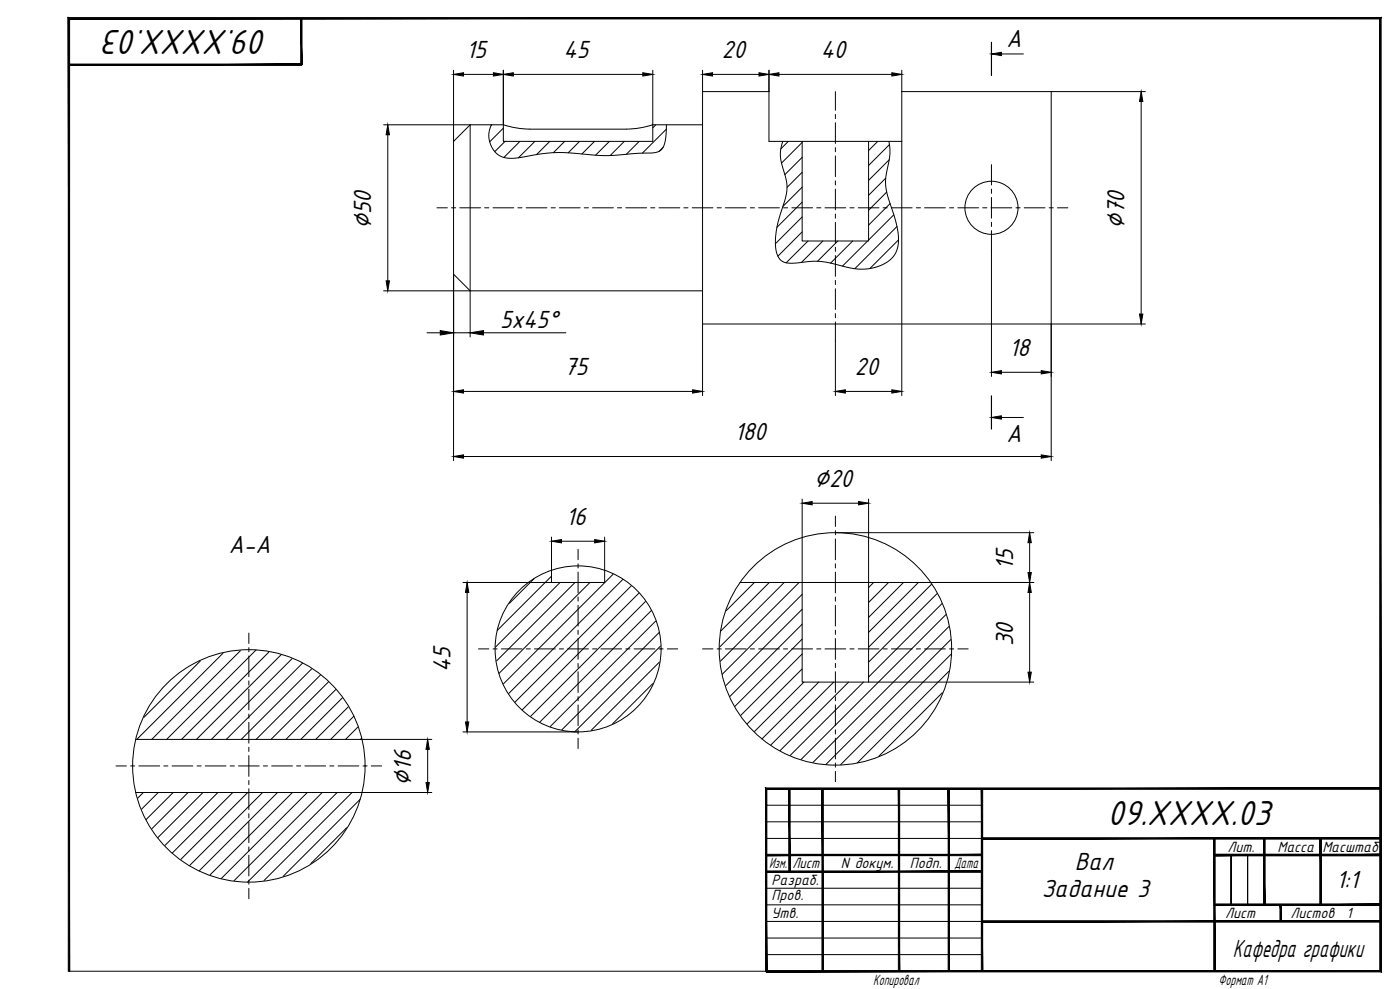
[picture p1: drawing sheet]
<svg xmlns="http://www.w3.org/2000/svg" width="841mm" height="594mm" viewBox="0 0 841 594" stroke-linecap="round" stroke-linejoin="round" font-family="sans-serif">
<!-- layer: 0 -->
<g fill="#000" stroke="#000" stroke-width=".6">
<path d="M181 11v28v-28zM181 11v28z"/>
<path d="M41 38v1l140-1zM41 39l140-1v1z"/>
<path d="M570 474v109v-109zM570 474v109z"/>
<path d="M460 513v1l130-1zM460 514l130-1v1z"/>
<path d="M590 503v1l239-1zM590 504l239-1v1z"/>
<path d="M730 513v1l99-1zM730 514l99-1v1z"/>
<path d="M730 513v1l99-1zM730 514l99-1v1z"/>
<path d="M729 504l1 79v-79zM729 504l1 79h-1z"/>
<path d="M759 504l1 40v-40zM759 504l1 40h-1z"/>
<path d="M759 504l1 40v-40zM759 504l1 40h-1z"/>
<path d="M793 504l1 40v-40zM793 504l1 40h-1z"/>
<path d="M793 504l1 40v-40zM793 504l1 40h-1z"/>
<path d="M460 523v1l130-1zM460 524l130-1v1z"/>
<path d="M474 474v50h1zM474 474h1v50z"/>
<path d="M590 553v1l239-1zM590 554l239-1v1z"/>
<path d="M730 543v1l99-1zM730 544l99-1v1z"/>
<path d="M730 543v1l99-1zM730 544l99-1v1z"/>
<path d="M769 544l1 9v-9zM769 544l1 9h-1z"/>
<path d="M769 544l1 9v-9zM769 544l1 9h-1z"/>
<path d="M41 11v572h1zM41 11h1v572zM41 11h1h788zM42 11h788h-1zM830 11h-1l1 573zM829 11l1 573-1-1zM460 584h370l-1-1zM460 583h369l-369 1z"/>
<path d="M460 473v110h1zM460 473l1 1v109zM460 473l1 1 368-1zM461 474l368-1v1z"/>
<path d="M494 474v109h1zM494 474h1v109z"/>
<path d="M540 474v109zM540 474v109z"/>
<path d="M590 474v109zM590 474v109z"/>
</g>
<path d="M460 484h130M460 494h130M460 504h130M460 534h130M460 544h130M460 553h130M740 544v-30v30M749 544v-30v30M460 563h130M460 573h130M41 583h419" fill="none" stroke="#000" stroke-width=".6"/>
<g fill="none" stroke="#000" stroke-width=".6">
<path d="M422 55h40v30h80v-30h89v140h-209zM282 75l-10 10v80l10 10M282 75h20M282 75v100M302 75v10h90v-10M302 75l8 2 7 1h59l9-1 7-2M392 75h30M482 85v60h40v-60M282 175h140M331 343v7h32v-7M445 350h77M482 350v60h40v-60h37"/>
<path d="M82 444h135M82 476h135"/>
<circle cx="596" cy="125" r="16"/>
<circle cx="347" cy="390" r="50"/>
<circle cx="502" cy="390" r="70"/>
<circle cx="149" cy="460" r="70"/>
</g>
<g fill="none" stroke="#000" stroke-width=".6">
<path d="M295 75a14 14 0 0 0 2 15 14 14 0 0 0 15 5 105 105 0 0 1 34-3l9 1a200 200 0 0 0 33-1h2a8 8 0 0 0 10-9v-8M295 75h.1M302 77l-8 8M394 75l-2 2M400 78l-14 14M303 85l-6 6M312 85l-9 10M321 85l-10 10M330 85l-8 8M339 85l-7 7M348 85l-7 7M357 85l-7 7"/>
<path d="M366 85l-8 8M375 85l-8 8M384 85l-8 8M398 89l-2 2M470 85a22 22 0 0 0 0 16l1 3a28 28 0 0 1-1 22 41 41 0 0 0-3 28 9 9 0 0 0 11 4 55 55 0 0 1 31 3 27 27 0 0 0 28-8 25 25 0 0 0 1-21 79 79 0 0 1-6-23l3-16-1-8M474 85l-5 4M482 86l-13 12M482 95l-11 10M527 85l-5 5M534 96l-12 12M534 87l-12 12M482 103l-9 10"/>
<path d="M482 112l-12 12M532 107l-10 10M533 115l-11 11M482 121l-15 16M482 130l-16 16M482 139l-15 15M535 122l-13 13M537 129l-15 15M539 136l-25 25M485 145l-13 13M494 145l-13 13M503 145l-12 12"/>
<path d="M512 145l-13 13M521 145l-15 15M540 144l-17 17M321 348l-15 14M331 346l-32 33M336 350l-38 39M345 350l-47 47M354 350l-54 55M368 345l-66 66M374 348l-68 69M379 352l-70 70M384 356l-70 70"/>
<path d="M453 350l-17 17M462 350l-29 29M471 350l-39 39M480 350l-47 47M482 357l-48 48M525 350l-3 3M534 350l-12 12M543 350l-21 21M552 350l-30 30M560 351l-38 38M563 357l-41 41M388 361l-69 69"/>
<path d="M391 367l-67 67M394 373l-63 63M396 380l-58 58M482 366l-46 46M482 375l-44 43M566 363l-44 44M568 369l-87 87M570 376l-82 82M120 397l-33 34M134 392l-52 52M144 391l-53 53M154 390l-54 54"/>
<path d="M161 392l-52 52M169 393l-51 51M175 396l-48 48M182 398l-46 46M396 398l-41 41M397 388l-52 52M482 384l-40 40M482 393l-37 37M571 384l-75 75M571 393l-66 66M187 402l-42 42M193 405l-39 39"/>
<path d="M197 410l-34 34M202 414l-30 30M206 419l-25 25M392 411l-24 24M482 402l-33 33M483 410l-30 29M492 410l-34 34M501 410l-38 37M510 410l-41 41M519 410l-44 44M566 416l-38 38M570 403l-55 55"/>
<path d="M209 425l-19 19M213 430l-14 14M215 437l-7 7M217 443v1M86 476l-3 3M95 476l-10 10M104 476l-16 16M113 476l-22 22M122 476l-27 27M131 476l-32 32M140 476l-37 36M149 476l-40 40"/>
<path d="M158 476l-44 44M167 476l-47 47M176 476l-50 50M185 476l-52 52M194 476l-53 53M203 476l-54 54M211 476l-52 53M208 497l-21 22M216 480l-46 46"/>
</g>
<g fill="none" stroke="#000" stroke-width=".6">
<path d="M502 55v11M502 69v2M502 74v12M502 89v2M502 94v12M596 99v12M502 109v2M502 114v12M596 114v2M596 119v12M262 125h7M271 125h3"/>
<path d="M276 125h13M291 125h3M296 125h13M311 125h3M316 125h13M331 125h3M336 125h13M351 125h2M356 125h12M371 125h2M376 125h12M391 125h2"/>
<path d="M396 125h12M411 125h2M416 125h12M431 125h2M436 125h12M451 125h2M456 125h12M471 125h2M476 125h12M491 125h2M496 125h12M502 129v2"/>
<path d="M502 134v12M511 125h2M516 125h12M531 125h2M536 125h12M550 125h3M555 125h13M570 125h3M575 125h13M590 125h3M595 125h13M596 134v2"/>
<path d="M596 139v12M610 125h3M615 125h13M630 125h3M635 125h6M502 149v2M502 153v13M502 168v3M502 173v13M502 188v3M502 193v12M502 310v6"/>
<path d="M502 319v2M347 330v6M347 339v2M502 324v12M502 339v2M347 344v12M347 359v2M502 344v12M502 359v2M347 364v12M347 379v2M502 364v12"/>
<path d="M502 379v2M149 380v7M149 389v3M149 394v12M287 390h7M296 390h3M301 390h13M316 390h3M321 390h13M336 390h3M341 390h12M347 384v12"/>
<path d="M347 399v2M356 390h2M361 390h12M376 390h2M381 390h12M396 390h2M401 390h6M422 390h6M431 390h2M436 390h12M451 390h2M456 390h12"/>
<path d="M471 390h2M476 390h12M491 390h2M496 390h12M502 384v12M502 399v2M511 390h2M516 390h12M531 390h2M536 390h12M550 390h3M555 390h13"/>
<path d="M570 390h3M575 390h7M149 409v2M149 414v12M347 404v12M347 418v3M502 404v12M502 418v3M149 429v2M149 434v12M347 423v13M347 438v3"/>
<path d="M502 423v13M502 438v3M149 449v2M149 454v12M347 443v7M502 443v13M502 458v3M70 460h6M78 460h3M83 460h13M98 460h3M103 460h13"/>
<path d="M118 460h3M123 460h13M138 460h3M143 460h13M149 469v2M149 474v12M158 460h3M163 460h13M178 460h3M183 460h13M198 460h3M203 460h13"/>
<path d="M218 460h3M223 460h6M502 463v7M149 489v2M149 494v12M149 509v2M149 514v12M149 529v2M149 534v6"/>
</g>
<path d="M596 25v20M596 238v20" fill="none" stroke="#000" stroke-width=".7"/>
<g fill="none" stroke="#000" stroke-width=".6">
<path d="M602 32h13M272 42v43M278 45h18M302 42v33M308 45h78M392 42v33M422 42v13M428 45h28M462 42v13M468 45h68M542 42v13M631 55h57"/>
<path d="M230 75h52M686 61v128M233 81v88M542 85v153M596 151v75M230 175h52v27M272 165v112M257 200h7M272 200h10M290 200h50M422 195v43M688 195h-57v82"/>
<path d="M502 205v33M278 235h138M508 235h28M602 224h24M602 251h13M278 274h348M482 300v50M522 300v50M488 302h28M502 320h119M331 323v20M337 325h20"/>
<path d="M363 323v20M619 326v18M278 350h53M281 356v78M559 350h62M619 356v48M522 410h99M278 440h69M217 444h42M257 450v20M217 476h42"/>
</g>
<g fill="#000" stroke="#000" stroke-width=".6">
<path d="M596 32l6-1v2zM272 45l6-1v2zM296 44l6 1-6 1zM302 45l6-1v2zM386 44l6 1-6 1zM422 45l6-1v2zM456 44l6 1-6 1zM462 45l6-1v2zM536 44l6 1-6 1zM686 55l1 6h-2zM233 75l1 6h-2zM232 169h2l-1 6z"/>
<path d="M264 199l8 1-8 1zM282 200l8-1v2zM685 189h2l-1 6zM272 235l6-1v2zM416 234l6 1-6 1zM502 235l6-1v2zM536 234l6 1-6 1zM596 224l6-1v2zM626 223l5 1-5 1zM596 251l6-1v2zM272 274l6-1v2zM626 273l5 1-5 1z"/>
<path d="M482 302l6-1v2zM516 301l6 1-6 1zM331 325l6-1v2zM357 324l6 1-6 1zM619 320l1 6h-2zM281 350l1 6h-2zM618 344h2l-1 6zM619 350l1 6h-2zM618 404h2l-1 6zM280 434h2l-1 6zM257 444l1 6h-2zM256 470h2l-1 6z"/>
</g>
<g font-size="23.2">
<text x="161" y="18" transform="rotate(-180 161 18)">09.XXXX.03</text>
<text x="665" y="495">09.XXXX.03</text>
</g>
<g font-size="16.6">
<text x="605" y="28">A</text>
<text x="280" y="35">15</text>
<text x="338" y="35">45</text>
<text x="434" y="35">20</text>
<text x="493" y="35">40</text>
<text x="223" y="138" transform="rotate(-90 223 138)">∅50</text>
<text x="676" y="138" transform="rotate(-90 676 138)">∅70</text>
<text x="300" y="197">5x45°</text>
<text x="606" y="214">18</text>
<text x="339" y="225">75</text>
<text x="513" y="225">20</text>
<text x="441" y="264">180</text>
<text x="605" y="265">A</text>
<text x="489" y="292">∅20</text>
<text x="340" y="315">16</text>
<text x="137" y="332">A-A</text>
<text x="609" y="342" transform="rotate(-90 609 342)">15</text>
<text x="609" y="388" transform="rotate(-90 609 388)">30</text>
<text x="271" y="404" transform="rotate(-90 271 404)">45</text>
<text x="247" y="472" transform="rotate(-90 247 472)">∅16</text>
<text x="646" y="523">Вал</text>
<text x="803" y="534">1:1</text>
<text x="626" y="539">Задание 3</text>
<text x="741" y="575">Кафедра графики</text>
</g>
<g font-size="9.9">
<text x="737" y="512">Лит.</text>
<text x="767" y="512">Масса</text>
<text x="794" y="512">Масштаб</text>
<text x="462" y="522">Изм.</text>
<text x="476" y="522">Лист</text>
<text x="505" y="522">N докум.</text>
<text x="547" y="522">Подп.</text>
<text x="573" y="522">Дата</text>
<text x="464" y="532">Разраб.</text>
<text x="464" y="541">Пров.</text>
<text x="464" y="552">Утв.</text>
<text x="736" y="552">Лист</text>
<text x="775" y="552">Листов</text>
<text x="809" y="552">1</text>
<text x="525" y="591">Копировал</text>
<text x="732" y="591">Формат А1</text>
</g>
</svg>
